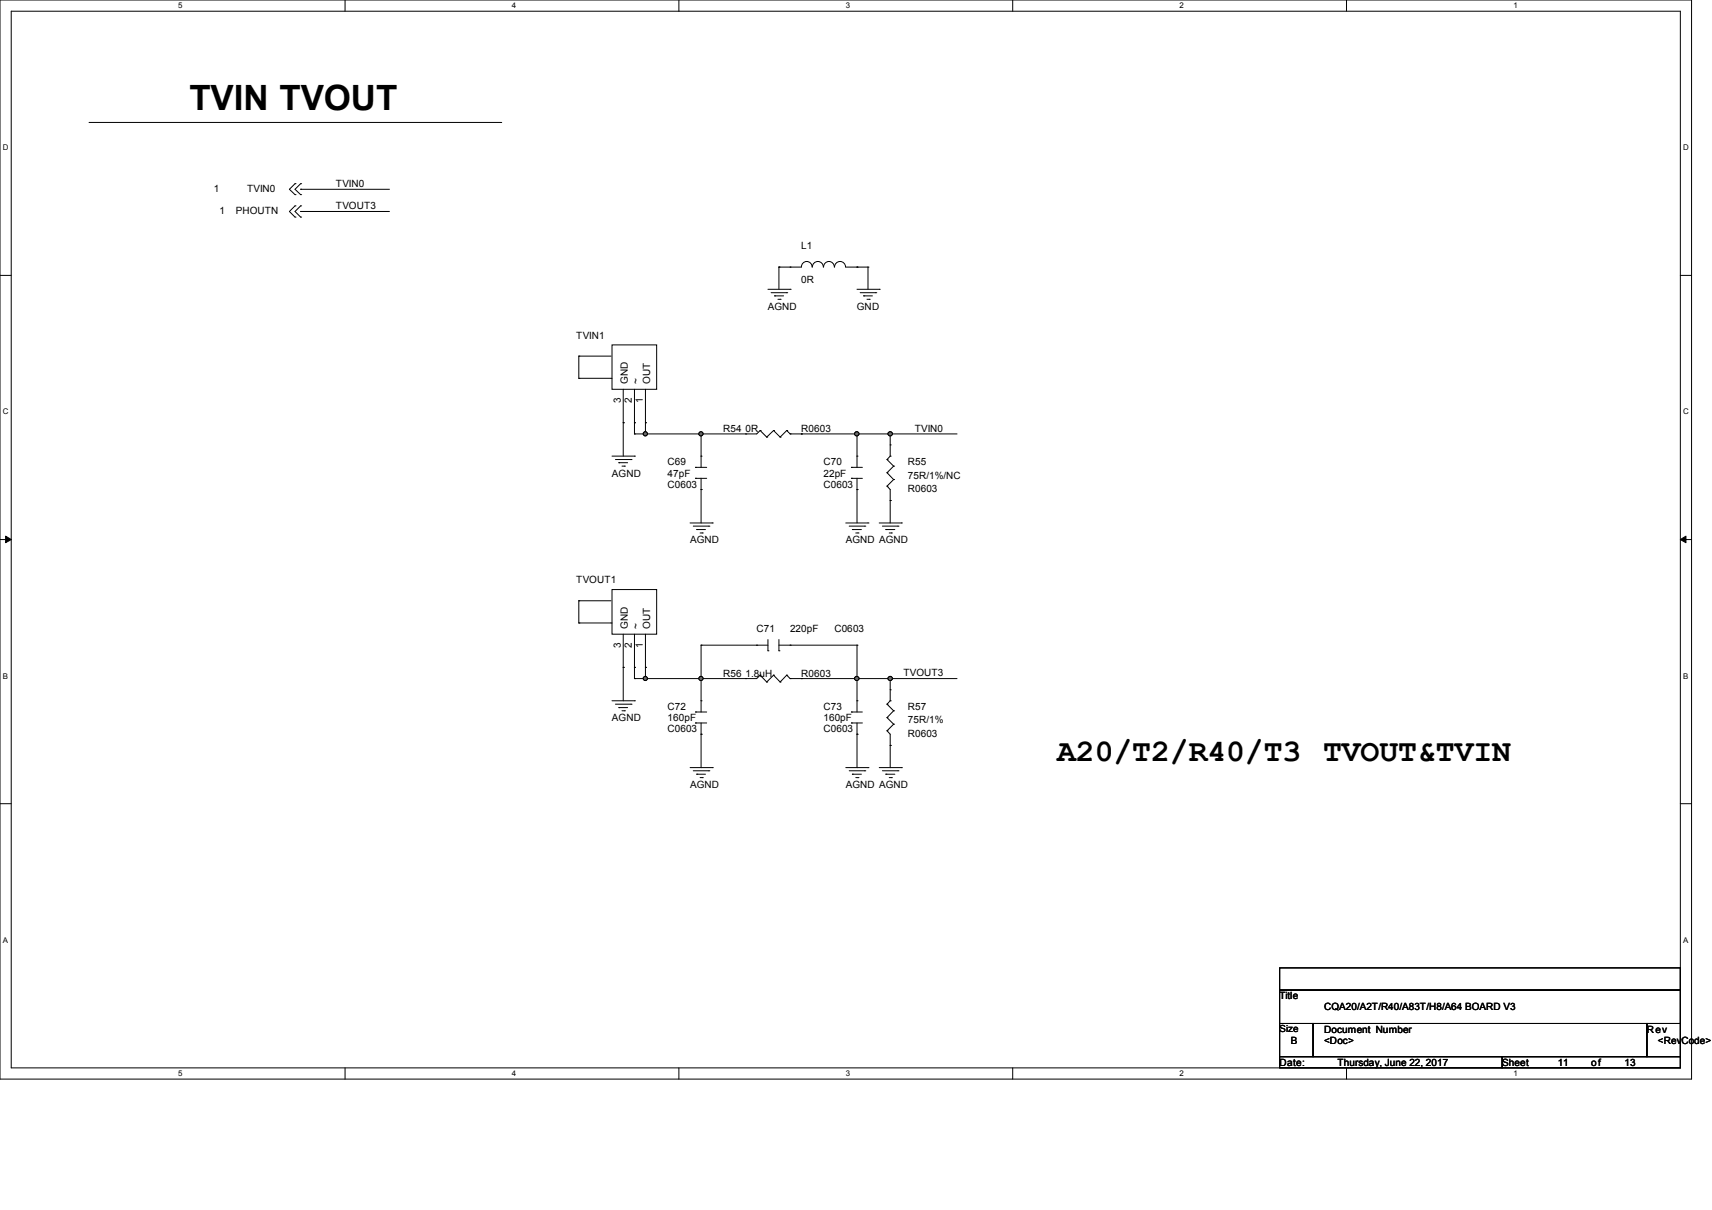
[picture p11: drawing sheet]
<svg xmlns="http://www.w3.org/2000/svg" width="297mm" height="210mm" viewBox="0 0 297 210" stroke-linecap="round" stroke-linejoin="round" font-family="sans-serif">
<path d="M0 0h293.5v187.3h-293.5zM1.9 1.9h289.6v183.4h-289.6z" fill="none" stroke="#000" stroke-width=".17"/>
<g fill="#fff">
<path d="M30.9 .2h.8v1.5h-.8z"/>
<path d="M30.9 185.5h.8v1.6h-.8z"/>
</g>
<path d="M59.9 0v1.9M59.9 185.3v2" fill="none" stroke="#000" stroke-width=".17"/>
<g fill="#fff">
<path d="M88.8 .2h.8v1.5h-.8z"/>
<path d="M88.8 185.5h.8v1.6h-.8z"/>
</g>
<path d="M117.8 0v1.9M117.8 185.3v2" fill="none" stroke="#000" stroke-width=".17"/>
<g fill="#fff">
<path d="M146.7 .2h.8v1.5h-.8z"/>
<path d="M146.7 185.5h.8v1.6h-.8z"/>
</g>
<path d="M175.7 0v1.9M175.7 185.3v2" fill="none" stroke="#000" stroke-width=".17"/>
<g fill="#fff">
<path d="M204.6 .2h.8v1.5h-.8z"/>
<path d="M204.6 185.5h.8v1.6h-.8z"/>
</g>
<path d="M233.6 0v1.9M233.6 185.3v2" fill="none" stroke="#000" stroke-width=".17"/>
<g fill="#fff">
<path d="M262.6 .2h.7v1.5h-.7z"/>
<path d="M262.6 185.5h.7v1.6h-.7z"/>
<path d="M.5 24.8h1v1.6h-1z"/>
<path d="M292 24.8h1v1.6h-1z"/>
<path d="M.5 70.7h1v1.5h-1z"/>
<path d="M292 70.7h1v1.5h-1z"/>
</g>
<path d="M0 47.8h1.9M291.5 47.8h2" fill="none" stroke="#000" stroke-width=".17"/>
<g fill="#fff">
<path d="M.5 116.5h.9v1.6h-.9z"/>
<path d="M292 116.5h.9v1.6h-.9z"/>
</g>
<path d="M0 93.6h1.9M291.5 93.6h2" fill="none" stroke="#000" stroke-width=".17"/>
<path d="M1 93l.9 .6-.9 .6zM291.5 93.6l1-.6v1.2z" fill="#000" stroke="#000" stroke-width=".17"/>
<g fill="#fff">
<path d="M.5 162.4h.9v1.5h-.9z"/>
<path d="M292 162.4h.9v1.5h-.9z"/>
</g>
<g fill="none" stroke="#000" stroke-width=".17">
<path d="M15.5 21.3h71.4M86.9 21.3h.1M112 75.3h.1M112 75.3h9.6M121.6 75.3h.1M121.6 75.3v3.9M148.7 75.3h.1M148.7 75.3v3.9M154.4 75.3h.1M154.4 75.3h11.6M121.6 85h.1M121.6 85v5.8"/>
<path d="M0 139.5h1.9M291.5 139.5h2"/>
</g>
<circle cx="121.6" cy="75.3" r=".36" fill="#696969" stroke="#000" stroke-width=".17"/>
<path d="M121.6 75.3h.1M121.6 75.3h7.8M139 75.3h.1M139 75.3h9.7M148.7 85h.1M148.7 85v5.8" fill="none" stroke="#000" stroke-width=".17"/>
<circle cx="148.6" cy="75.3" r=".37" fill="#696969" stroke="#000" stroke-width=".17"/>
<path d="M148.7 75.3h.1M148.7 75.3h5.7M154.4 75.3h.1M154.4 75.3v1.9M154.4 86.9h.1M154.4 86.9v3.9" fill="none" stroke="#000" stroke-width=".17"/>
<circle cx="154.4" cy="75.3" r=".37" fill="#696969" stroke="#000" stroke-width=".17"/>
<path d="M110.1 73.4h.1M110.1 75.3h.1M110.1 73.4v1.9M112 73.4h.1M112 73.4v1.9h-1.9" fill="none" stroke="#000" stroke-width=".17"/>
<circle cx="112" cy="75.3" r=".36" fill="#696969" stroke="#000" stroke-width=".17"/>
<g fill="none" stroke="#000" stroke-width=".17">
<path d="M135.1 46.4h.1M135.1 46.4v3.8M135.1 46.4h2M148.7 46.4h.1M148.7 46.4h1.9M150.6 46.4h.1M150.6 46.4v3.8M108.1 73.4h.1M108.1 73.4v5.8M112 117.8h.1M112 117.8h9.6M121.6 117.8h.1"/>
<path d="M121.6 117.8v3.8"/>
</g>
<circle cx="121.6" cy="117.8" r=".36" fill="#696969" stroke="#000" stroke-width=".17"/>
<path d="M139 117.8h.1M139 117.8h9.7M148.7 117.8h.1M148.7 117.8v3.8M154.4 117.8h.1M154.4 117.8h11.6M121.6 127.4h.1M121.6 127.4v5.8" fill="none" stroke="#000" stroke-width=".17"/>
<circle cx="148.6" cy="117.8" r=".37" fill="#696969" stroke="#000" stroke-width=".17"/>
<path d="M121.6 117.8h.1M121.6 117.8h7.8M148.7 117.8h.1M148.7 117.8h5.7M154.4 117.8h.1M154.4 117.8v1.9M148.7 127.4h.1M148.7 127.4v5.8" fill="none" stroke="#000" stroke-width=".17"/>
<circle cx="154.4" cy="117.8" r=".37" fill="#696969" stroke="#000" stroke-width=".17"/>
<path d="M110.1 117.8h.1M112 115.8h.1M112 115.8v2h-1.9M154.4 129.4h.1M154.4 129.4v3.8" fill="none" stroke="#000" stroke-width=".17"/>
<circle cx="112" cy="117.8" r=".36" fill="#696969" stroke="#000" stroke-width=".17"/>
<g fill="none" stroke="#000" stroke-width=".17">
<path d="M51.2 31.9h.1M51.2 33.8h.1M51.2 37.7h.1M51.2 35.7h.1M51.2 31.9l-1 1 1 .9M51.2 35.7l-1 1 1 1M52.2 32.9h.1M52.2 36.7h.1M52.2 31.9h.1M52.2 33.8h.1M52.2 37.7h.1M52.2 35.7h.1"/>
<path d="M52.2 32.9h15.4M52.2 36.7h15.4M52.2 31.9l-1 1 1 .9M52.2 35.7l-1 1 1 1M106.2 59.9h7.7v7.7h-7.7zM133.2 50.2h3.9M133.8 50.8h2.7M134.4 51.4h.1M134.4 51.4h1.5M135 51.9h.3M135.3 51.9h.1M136.5 50.8h.1"/>
<path d="M137.1 50.2h.1M137.1 46.4h1.9a.93 .93 0 0 1 1-1 .93 .93 0 0 1 .9 1M137.1 46.4h.1M140.9 46.4a.95 .95 0 0 1 1-1 .95 .95 0 0 1 .9 1M142.9 46.4a.93 .93 0 0 1 .9-1 .93 .93 0 0 1 .9 1M144.8 46.4a.95 .95 0 0 1 .9-1 .95 .95 0 0 1 1 1M146.7 46.4h2M148.7 46.4h.1M148.7 50.2h3.8M149.2 50.8h2.7M149.8 51.4h.1M149.8 51.4h1.5"/>
<path d="M150.4 51.9h.4M150.8 51.9h.1M151.9 50.8h.1M152.5 50.2h.1M100.4 61.8h.1M100.4 65.7h.1M100.4 61.8h5.6M100.4 61.8v3.9M100.4 65.7h5.6M106 65.7h.1M106.2 79.2h3.9M106.8 79.8h2.7"/>
<path d="M108.1 73.4h.1M108.1 67.6v5.8M109.5 79.8h.1M110.1 79.2h.1M110.1 73.4h.1M110.1 67.6v5.8M112 73.4h.1M112 67.6v5.8M121.6 79.2h.1M121.6 79.2v1.9M129.4 75.3h.1M131.9 74.7h.1"/>
<path d="M131.9 74.7l-.6 .6h-1.9M131.9 74.7l1.1 1.2M133 75.9h.1M134.2 74.7h.1M134.2 74.7l-1.2 1.2M134.2 74.7l1.1 1.2M135.3 75.9h.1M136.5 74.7h.1M136.5 74.7l-1.2 1.2M136.5 74.7l.6 .6M137.1 75.3h.1M137.1 75.3h1.9"/>
<path d="M139 75.3h.1M148.7 79.2h.1M148.7 79.2v1.9M153.9 79.8h.1M153.9 79.8l1.1 1.1M154.4 79.2h.1M154.4 77.2h.1M154.4 77.2v2M154.4 79.2l-.5 .6M107.4 80.3h.1M107.4 80.3h1.5M107.9 80.9h.4"/>
<path d="M108.3 80.9h.1M119.7 90.8h3.9M120.3 91.3h2.7M120.6 81.1h.1M120.6 83h.1M120.6 81.1h2M120.6 83h2M120.9 91.9h.1M120.9 91.9h1.5M121.5 92.5h.3M121.6 85h.1M121.6 83v2"/>
<path d="M121.8 92.5h.1M123 91.3h.1M123.6 90.8h.1M146.7 90.8h3.9M147.3 91.3h2.7M147.7 81.1h.1M147.7 83h.1M147.7 81.1h1.9M147.7 83h1.9M147.9 91.9h.1M147.9 91.9h1.5M148.5 92.5h.3"/>
<path d="M148.7 85h.1M148.7 83v2M148.8 92.5h.1M150 91.3h.1M150.6 90.8h.1M152.5 90.8h3.9M153.1 91.3h2.7M153.7 91.9h.1M153.7 91.9h1.5M153.9 84.4h.1M153.9 82h.1M153.9 84.4l.5 .6v1.9"/>
<path d="M153.9 82l1.1 1.2M154.3 92.5h.3M154.4 86.9h.1M154.6 92.5h.1M155 83.2h.1M155 80.9h.1M155 83.2l-1.1 1.2M155 80.9l-1.1 1.1M155.8 91.3h.1M156.4 90.8h.1M100.4 104.3h.1M100.4 108.1h.1"/>
<path d="M100.4 104.3v3.8M100.4 104.3h5.6M100.4 108.1h5.6M106 108.1h.1M106.2 102.3h7.7v7.8h-7.7zM108.1 115.8h.1M108.1 110.1v11.5M110.1 115.8h.1M110.1 110.1v7.7M112 115.8h.1M112 110.1v5.7M121.6 112h.1"/>
<path d="M121.6 117.8h.1M121.6 112h11.6M121.6 112v5.8M129.4 117.8h.1M131.3 112h.1M131.9 117.2h.1M131.9 117.2l-.6 .6h-1.9M131.9 117.2l1.1 1.2M133 118.4h.1M133.2 112.9h.1M133.2 111v1.9M134.2 117.2h.1"/>
<path d="M134.2 117.2l-1.2 1.2M134.2 117.2l1.1 1.2M135.1 112.9h.1M135.1 112h13.6M135.1 111v1.9M135.3 118.4h.1M136.5 117.2h.1M136.5 117.2l-1.2 1.2M136.5 117.2l.6 .6M137.1 117.8h.1M137.1 112h.1M137.1 117.8h1.9"/>
<path d="M139 117.8h.1M148.7 112h.1M148.7 117.8h.1M148.7 112v5.8M154.4 119.7h.1M154.4 119.7v1.9M106.2 121.6h3.9M106.8 122.2h2.7M107.4 122.8h.1M107.4 122.8h1.5M107.9 123.4h.4M108.3 123.4h.1"/>
<path d="M109.5 122.2h.1M110.1 121.6h.1M119.7 133.2h3.9M120.3 133.8h2.7M120.6 123.6h.1M120.6 125.5h.1M120.6 123.6h2M120.6 125.5h2M120.9 134.4h.1M120.9 134.4h1.5M121.5 135h.3M121.6 121.6h.1"/>
<path d="M121.6 127.4h.1M121.6 121.6v2M121.6 125.5v1.9M121.8 135h.1M123 133.8h.1M123.6 133.2h.1M146.7 133.2h3.9M147.3 133.8h2.7M147.7 123.6h.1M147.7 125.5h.1M147.7 123.6h1.9M147.7 125.5h1.9"/>
<path d="M147.9 134.4h.1M147.9 134.4h1.5M148.5 135h.3M148.7 121.6h.1M148.7 127.4h.1M148.7 121.6v2M148.7 125.5v1.9M148.8 135h.1M150 133.8h.1M150.6 133.2h.1M152.5 133.2h3.9M153.1 133.8h2.7"/>
<path d="M153.7 134.4h.1M153.7 134.4h1.5M153.9 126.8h.1M153.9 124.5h.1M153.9 122.2h.1M153.9 126.8l.5 .6v2M153.9 124.5l1.1 1.2M153.9 122.2l1.1 1.2M154.3 135h.3M154.4 121.6h.1M154.4 129.4h.1M154.4 121.6l-.5 .6"/>
<path d="M154.6 135h.1M155 125.7h.1M155 123.4h.1M155 125.7l-1.1 1.1M155 123.4l-1.1 1.1M155.8 133.8h.1M156.4 133.2h.1M222 168h69.5v3.8h-69.5zM222 171.8h69.5v5.8h-69.5zM222 177.6h5.8v5.8h-5.8zM227.8 177.6h57.9v5.8h-57.9zM285.7 177.6h5.8v5.8h-5.8z"/>
<path d="M222 183.4h38.6v1.9h-38.6zM260.6 183.4h30.9v1.9h-30.9z"/>
</g>
<g fill="#696969" stroke="#000" stroke-width=".17">
<circle cx="121.6" cy="75.3" r=".36"/>
<circle cx="148.6" cy="75.3" r=".37"/>
<circle cx="154.4" cy="75.3" r=".37"/>
<circle cx="112" cy="75.3" r=".36"/>
<circle cx="121.6" cy="117.8" r=".36"/>
<circle cx="148.6" cy="117.8" r=".37"/>
<circle cx="154.4" cy="117.8" r=".37"/>
<circle cx="112" cy="117.8" r=".36"/>
</g>
<text font-size="6.1" x="32.8" y="19.2">TVIN TVOUT</text>
<text font-size="5.5" x="183.4" y="132">A20/T2/R40/T3 TVOUT&amp;TVIN</text>
<g font-size="1.7">
<text x="37.1" y="33.3">1</text>
<text x="42.9" y="33.3">TVIN0</text>
<text x="58.3" y="32.5">TVIN0</text>
<text x="38.1" y="37.1">1</text>
<text x="40.9" y="37.1">PHOUTN</text>
<text x="58.3" y="36.3">TVOUT3</text>
<text x="139" y="43.1">L1</text>
<text x="133.2" y="53.8">AGND</text>
<text x="139" y="49.1">0R</text>
<text x="148.7" y="53.8">GND</text>
<text x="100" y="58.8">TVIN1</text>
<text x="107.7" y="69.9" transform="rotate(-90 107.7 69.9)">3</text>
<text x="108.9" y="66.6" transform="rotate(-90 108.9 66.6)">GND</text>
<text x="109.6" y="69.9" transform="rotate(-90 109.6 69.9)">2</text>
<text x="110.9" y="66.6" transform="rotate(-90 110.9 66.6)">~</text>
<text x="111.5" y="69.9" transform="rotate(-90 111.5 69.9)">1</text>
<text x="112.8" y="66.6" transform="rotate(-90 112.8 66.6)">OUT</text>
<text x="125.5" y="75">R54</text>
<text x="129.4" y="75">0R</text>
<text x="139" y="75">R0603</text>
<text x="158.7" y="74.9">TVIN0</text>
<text x="106.2" y="82.7">AGND</text>
<text x="115.8" y="80.8">C69</text>
<text x="115.8" y="82.7">47pF</text>
<text x="142.9" y="80.8">C70</text>
<text x="142.9" y="82.7">22pF</text>
<text x="157.5" y="80.8">R55</text>
<text x="157.5" y="83.1">75R/1%/NC</text>
<text x="115.8" y="84.6">C0603</text>
<text x="142.9" y="84.6">C0603</text>
<text x="157.5" y="85.4">R0603</text>
<text x="119.7" y="94.3">AGND</text>
<text x="146.7" y="94.3">AGND AGND</text>
<text x="100" y="101.2">TVOUT1</text>
<text x="107.7" y="112.4" transform="rotate(-90 107.7 112.4)">3</text>
<text x="108.9" y="109.1" transform="rotate(-90 108.9 109.1)">GND</text>
<text x="109.6" y="112.4" transform="rotate(-90 109.6 112.4)">2</text>
<text x="110.9" y="109.1" transform="rotate(-90 110.9 109.1)">~</text>
<text x="111.5" y="112.4" transform="rotate(-90 111.5 112.4)">1</text>
<text x="112.8" y="109.1" transform="rotate(-90 112.8 109.1)">OUT</text>
<text x="131.3" y="109.7">C71</text>
<text x="137.1" y="109.7">220pF</text>
<text x="144.8" y="109.7">C0603</text>
<text x="125.5" y="117.4">R56</text>
<text x="129.4" y="117.4">1.8uH</text>
<text x="139" y="117.4">R0603</text>
<text x="156.7" y="117.4">TVOUT3</text>
<text x="106.2" y="125.2">AGND</text>
<text x="115.8" y="123.2">C72</text>
<text x="115.8" y="125.2">160pF</text>
<text x="142.9" y="123.2">C73</text>
<text x="142.9" y="125.2">160pF</text>
<text x="157.5" y="123.2">R57</text>
<text x="157.5" y="125.6">75R/1%</text>
<text x="115.8" y="127.1">C0603</text>
<text x="142.9" y="127.1">C0603</text>
<text x="157.5" y="127.9">R0603</text>
<text x="119.7" y="136.7">AGND</text>
<text x="146.7" y="136.7">AGND AGND</text>
<text x="222" y="173.4">Title</text>
<text x="222" y="179.2">Size</text>
<text x="229.7" y="175.3">CQA20/A2T/R40/A83T/H8/A64 BOARD V3</text>
<text x="229.7" y="179.2">Document Number</text>
<text x="285.7" y="179.2">Rev</text>
<text x="222" y="185">Date:</text>
<text x="223.9" y="181.1">B</text>
<text x="229.7" y="181.1">&lt;Doc&gt;</text>
<text x="232.1" y="185">Thursday, June 22, 2017</text>
<text x="260.6" y="185">Sheet</text>
<text x="270.2" y="185">11</text>
<text x="276.1" y="185">of</text>
<text x="281.8" y="185">13</text>
<text x="287.6" y="181.1">&lt;RevCode&gt;</text>
</g>
<g font-size="1.4">
<text x="30.9" y="1.4">5</text>
<text x="88.8" y="1.4">4</text>
<text x="146.7" y="1.4">3</text>
<text x="204.6" y="1.4">2</text>
<text x="262.6" y="1.4">1</text>
<text x=".5" y="26.1">D</text>
<text x="292" y="26.1">D</text>
<text x=".5" y="71.9">C</text>
<text x="292" y="71.9">C</text>
<text x=".5" y="117.8">B</text>
<text x="292" y="117.8">B</text>
<text x=".5" y="163.6">A</text>
<text x="292" y="163.6">A</text>
<text x="30.9" y="186.8">5</text>
<text x="88.8" y="186.8">4</text>
<text x="146.7" y="186.8">3</text>
<text x="204.6" y="186.8">2</text>
<text x="262.6" y="186.8">1</text>
</g>
</svg>
